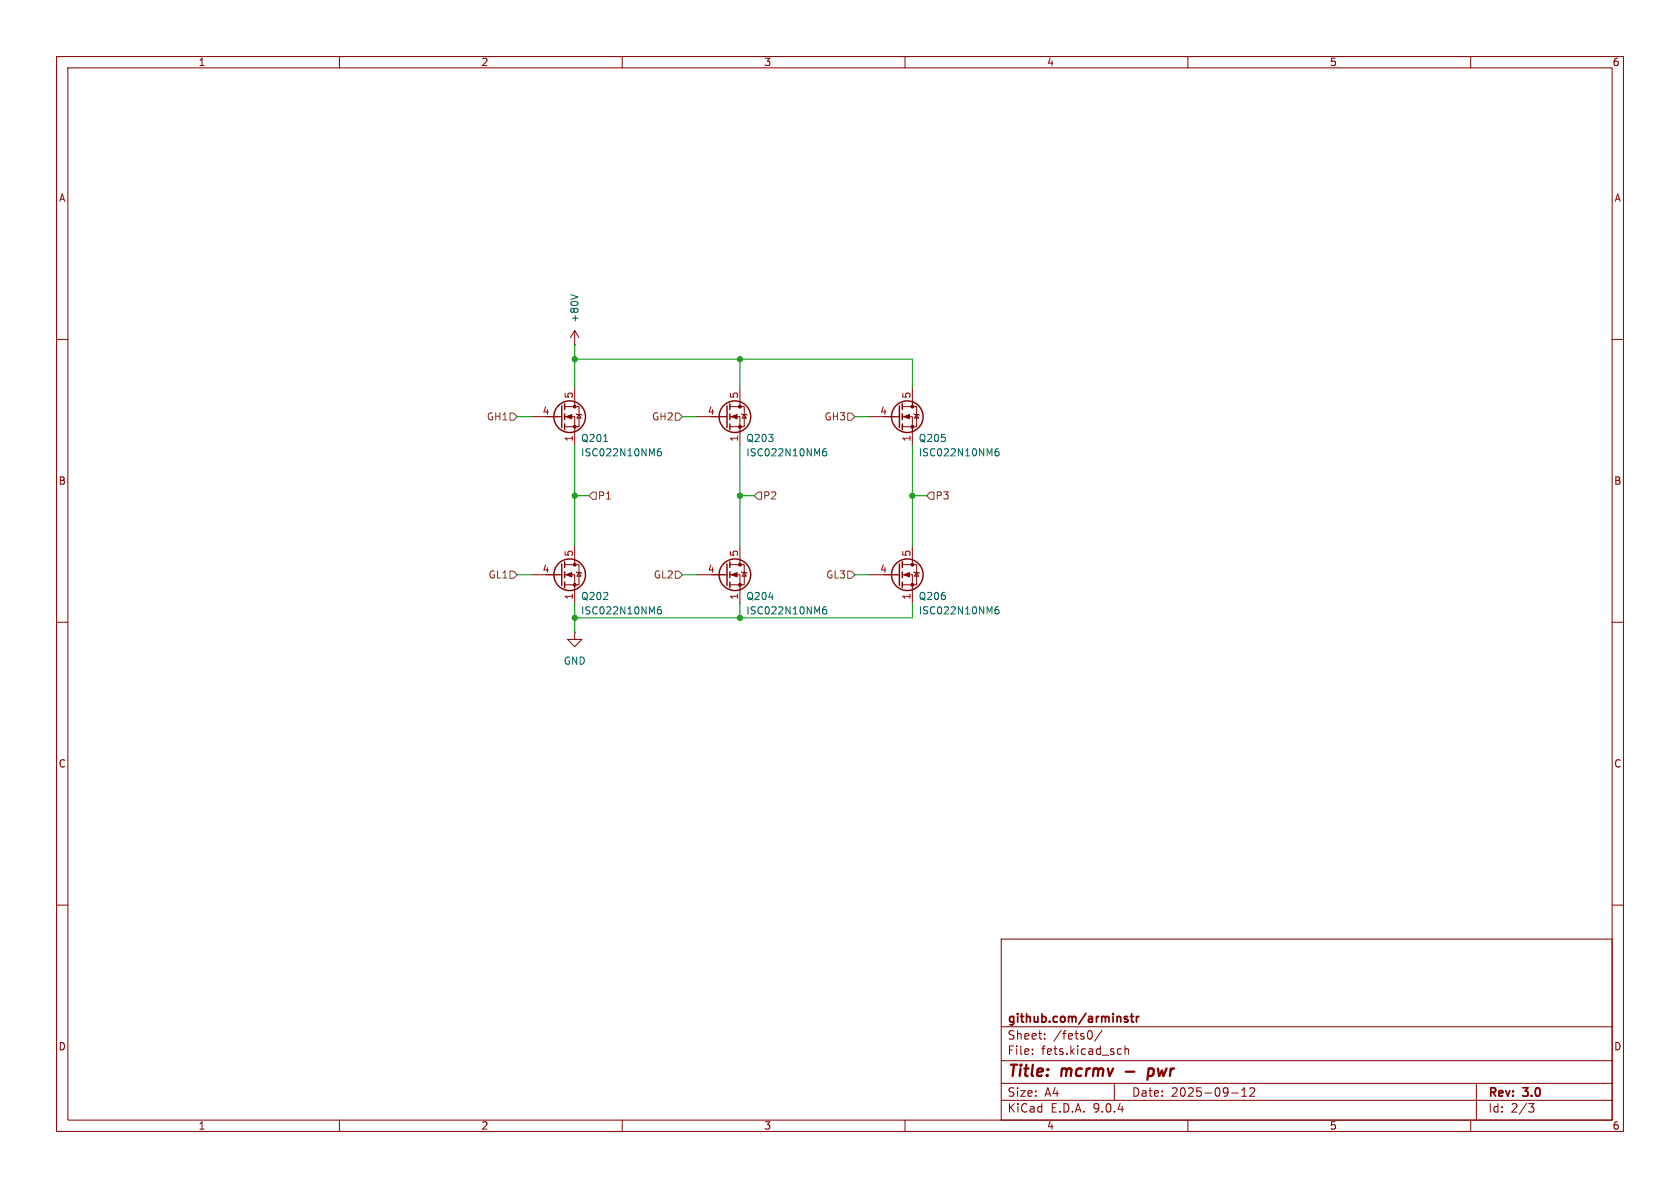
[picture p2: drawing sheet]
<svg xmlns="http://www.w3.org/2000/svg" width="297mm" height="210mm" viewBox="0 0 297 210" stroke-linecap="round" stroke-linejoin="round" font-family="sans-serif">
<g fill="none" stroke="#840000" stroke-width=".18">
<path d="M10 10h277v190h-277zM12 12h273v186h-273zM60 10v2M110 10v2M160 10v2M210 10v2M260 10v2M101.6 58.4v2.6M101.6 58.4l-.8 1.3M101.6 58.4l.8 1.3M10 60h2M94 73.7h5.3"/>
<path d="M99.8 71.9h2.6v3.5h-2.6M99.8 73.7h1.8v5M101.6 61h.1M101.6 68.6v3.3M101.9 73.2l.1 .1h.7l.2 .1M102.4 73.3l.3 .6h-.7zM123.2 73.7h5.3M129 71.9h2.6v3.5h-2.6M129 73.7h1.8v5M130.8 68.6v3.3M131.1 73.2l.1 .1h.8l.1 .1M131.6 73.3l.4 .6h-.8z"/>
<path d="M153.7 73.7h5.3M159.5 71.9h2.6v3.5h-2.6M159.5 73.7h1.8v5M161.3 68.6v3.3M161.5 73.2l.2 .1h.7l.2 .1M162.1 73.3l.3 .6h-.7zM285 60h2M99.8 99.8h2.6v3.6h-2.6M101.6 96.5v3.3M129 99.8h2.6v3.6h-2.6M130.8 96.5v3.3M159.5 99.8h2.6v3.6h-2.6"/>
<path d="M161.3 96.5v3.3M10 110h2M94 101.6h5.3M99.8 101.6h1.8v5.1M101.6 111.8v1.2h1.3l-1.3 1.3-1.3-1.3h1.3M101.6 111.8h.1M101.9 101.1l.1 .1h.7l.2 .1M102.4 101.2l.3 .7h-.7zM123.2 101.6h5.3M129 101.6h1.8v5.1M131.1 101.1l.1 .1h.8l.1 .1M131.6 101.2l.4 .7h-.8z"/>
<path d="M153.7 101.6h5.3M159.5 101.6h1.8v5.1M161.5 101.1l.2 .1h.7l.2 .1M162.1 101.2l.3 .7h-.7zM285 110h2M10 160h2M177 166h108v32h-108zM285 160h2M60 198v2M110 198v2M160 198v2M177 194.5h108"/>
<path d="M177 191.5h108M177 187.5h108M177 181.5h108M182.5 186.3v.1M182.5 185.5v.1M184.7 183.6v.1M184.7 182.8v.1M193 182.3a.81 .81 0 0 1-.4 1.4M194.8 182.1l-1.3 2M197 191.5v3M197.8 185.4l.4 .1M198.2 186.3l-.4 .1"/>
<path d="M198.9 185.5l.2-.1 .4 .1v.9M198.9 184.9v1.5M210 198v2M217.7 193.2h1.2M219.5 193.8h.9M219.5 192.7l.5-.4v1.5M221 192.4l.5-.1 .2 .1 .1 .3-.9 1.1h.9M260 198v2M261 191.5v6.5M270.2 195.1h1l-.5 .6 .4 .1 .1 .5-.3 .3h-.4"/>
</g>
<path d="M199 189.4h1.5M202.9 190.1l.2 .1 .6-.1M203.1 189l.2-.1 .5 .1M203.1 188.9l-.3 2" fill="none" stroke="#840000" stroke-width=".4"/>
<path d="M198.8 179.8h.5M199.8 179.7h.6M200.1 179.2v1.3l.3 .2M200.9 179.7v1M201.3 179.7l-.2 .1-.2 .2M198.8 180.1l.5 .2 .1 .2-.2 .2-.4-.1" fill="none" stroke="#840000" stroke-width=".3"/>
<g fill="none" stroke="#840000" stroke-width=".25">
<path d="M99.3 71.8v3.8M99.8 71.4v1M99.8 73.2v1M99.8 74.9v1M128.5 71.8v3.8M129 71.4v1M129 73.2v1M129 74.9v1M159 71.8v3.8M159.5 71.4v1M159.5 73.2v1M159.5 74.9v1"/>
<path d="M99.3 99.7v3.8M99.8 99.3v1M128.5 99.7v3.8M129 99.3v1M159 99.7v3.8M159.5 99.3v1M99.8 101.1v1M99.8 102.9v1M129 101.1v1M129 102.9v1M159.5 101.1v1M159.5 102.9v1"/>
<circle cx="100.7" cy="73.7" r="2.79"/>
<circle cx="129.9" cy="73.7" r="2.79"/>
<circle cx="160.4" cy="73.7" r="2.79"/>
<circle cx="100.7" cy="101.6" r="2.79"/>
<circle cx="129.9" cy="101.6" r="2.79"/>
<circle cx="160.4" cy="101.6" r="2.79"/>
</g>
<g fill="#840000" stroke="#840000" stroke-width=".18">
<path d="M129.3 101.6l1-.4v.8z"/>
<path d="M100.1 73.7l1-.4v.7z"/>
<path d="M129.3 73.7l1-.4v.7z"/>
<path d="M159.8 73.7l1-.4v.7z"/>
<path d="M159.8 101.6l1-.4v.8z"/>
<path d="M100.1 101.6l1-.4v.8z"/>
<circle cx="130.8" cy="99.8" r=".25"/>
<circle cx="130.8" cy="103.4" r=".25"/>
<circle cx="101.6" cy="71.9" r=".25"/>
<circle cx="101.6" cy="75.4" r=".25"/>
<circle cx="130.8" cy="71.9" r=".25"/>
<circle cx="130.8" cy="75.4" r=".25"/>
<circle cx="161.3" cy="71.9" r=".25"/>
<circle cx="161.3" cy="75.4" r=".25"/>
<circle cx="161.3" cy="99.8" r=".25"/>
<circle cx="161.3" cy="103.4" r=".25"/>
<circle cx="101.6" cy="99.8" r=".25"/>
<circle cx="101.6" cy="103.4" r=".25"/>
</g>
<path d="M100.9 52.1l1.3 .4M106.7 78h.7M116.8 79.3l-.3 .1a.86 .86 0 0 0 0 1.2l.4-.1v-.5l-.2-.2h-.2l-.3 .2M146 79.3l-.3 .1a.86 .86 0 0 0 0 1.2l.4-.1v-.5l-.2-.2h-.2l-.3 .2M176.5 79.3l-.4 .1a.86 .86 0 0 0 0 1.2l.5-.1v-.5l-.2-.2h-.3l-.2 .2M116.8 107.3h-.3a.86 .86 0 0 0 0 1.2l.4-.1v-.4l-.2-.3h-.2l-.3 .3M146 107.3h-.3a.86 .86 0 0 0 0 1.2l.4-.1v-.4l-.2-.3h-.2l-.3 .3M176.5 107.3h-.4a.86 .86 0 0 0 0 1.2l.5-.1v-.4l-.2-.3h-.3l-.2 .3" fill="none" stroke="#006464" stroke-width=".18"/>
<path d="M90.2 73h.6l.6 .7-.6 .6h-.6zM119.4 73h.6l.6 .7-.6 .6h-.6zM149.9 73h.6l.6 .7-.6 .6h-.6zM104.8 87h.6v1.3h-.6l-.7-.7zM134 87h.6v1.3h-.6l-.7-.7zM164.5 87h.6v1.3h-.6l-.7-.7zM90.2 101h.6l.6 .6-.6 .6h-.6zM119.4 101h.6l.6 .6-.6 .6h-.6zM149.9 101h.6l.6 .6-.6 .6h-.6z" fill="none" stroke="#725600" stroke-width=".18"/>
<g fill="none" stroke="#009600" stroke-width=".18">
<path d="M91.4 73.7h2.6M101.6 61v7.6M101.6 78.7v17.8M101.6 63.5h59.7v5.1M120.6 73.7h2.6M130.8 63.5v5.1M130.8 78.7v17.8M151.1 73.7h2.6M161.3 78.7v17.8M101.6 87.6h2.5M130.8 87.6h2.5M161.3 87.6h2.5"/>
<path d="M91.4 101.6h2.6M101.6 106.7v5.1M120.6 101.6h2.6M130.8 106.7v2.5M151.1 101.6h2.6M161.3 106.7v2.5h-59.7"/>
</g>
<g fill="#009600" stroke="#009600" stroke-width=".18">
<circle cx="130.8" cy="87.6" r=".46"/>
<circle cx="101.6" cy="109.2" r=".46"/>
<circle cx="101.6" cy="63.5" r=".46"/>
<circle cx="130.8" cy="63.5" r=".46"/>
<circle cx="101.6" cy="87.6" r=".46"/>
<circle cx="161.3" cy="87.6" r=".46"/>
<circle cx="130.8" cy="109.2" r=".46"/>
</g>
<g font-size="2.8" fill="#840000">
<text x="178" y="190.9">Title:</text>
<text x="187.7" y="190.9">mcrmv</text>
<text x="204.6" y="190.9">pwr</text>
</g>
<g font-size="2.1" fill="#840000">
<text x="178" y="184">Sheet:</text>
<text x="178" y="181.2">github.com/arminstr</text>
<text x="186.2" y="184">/fets0/</text>
<text x="178" y="186.7">File:</text>
<text x="184.1" y="186.7">fets.kicad_sch</text>
<text x="178" y="196.9">KiCad</text>
<text x="178" y="194.1">Size:</text>
<text x="184.7" y="194.1">A4</text>
<text x="185.7" y="196.9">E.D.A.</text>
<text x="193.3" y="196.9">9.0.4</text>
<text x="200" y="194.1">Date:</text>
<text x="207" y="194.1">2025-09-12</text>
<text x="263" y="194.3">Rev:</text>
<text x="263" y="196.9">Id:</text>
<text x="267.1" y="196.9">2/3</text>
<text x="269.4" y="194.3">3.0</text>
</g>
<g font-size="1.8" fill="#840000">
<text x="35" y="11.9">1</text>
<text x="85" y="11.9">2</text>
<text x="135" y="11.9">3</text>
<text x="185" y="11.9">4</text>
<text x="235" y="11.9">5</text>
<text x="285" y="11.9">6</text>
<text x="10.3" y="35.9">A</text>
<text x="285.3" y="35.9">A</text>
<text x="10.3" y="85.9">B</text>
<text x="285.3" y="85.9">B</text>
<text x="10.3" y="135.9">C</text>
<text x="285.3" y="135.9">C</text>
<text x="10.3" y="185.9">D</text>
<text x="285.3" y="185.9">D</text>
<text x="35" y="199.9">1</text>
<text x="85" y="199.9">2</text>
<text x="135" y="199.9">3</text>
<text x="185" y="199.9">4</text>
<text x="235" y="199.9">5</text>
<text x="285" y="199.9">6</text>
</g>
<g font-size="1.8" fill="#006464">
<text x="102.5" y="57.1" transform="rotate(-90 102.5 57.1)">+80V</text>
<text x="102.6" y="80.9">ISC022N10NM6</text>
<text x="102.6" y="78.3">Q201</text>
<text x="131.8" y="80.9">ISC022N10NM6</text>
<text x="131.8" y="78.3">Q203</text>
<text x="162.3" y="80.9">ISC022N10NM6</text>
<text x="162.3" y="78.3">Q205</text>
<text x="102.6" y="106.3">Q202</text>
<text x="131.8" y="106.3">Q204</text>
<text x="162.3" y="106.3">Q206</text>
<text x="102.6" y="108.8">ISC022N10NM6</text>
<text x="131.8" y="108.8">ISC022N10NM6</text>
<text x="162.3" y="108.8">ISC022N10NM6</text>
<text x="99.6" y="117.7">GND</text>
</g>
<g font-size="1.8" fill="#a90000">
<text x="101.3" y="70.6" transform="rotate(-90 101.3 70.6)">5</text>
<text x="130.6" y="70.6" transform="rotate(-90 130.6 70.6)">5</text>
<text x="161" y="70.6" transform="rotate(-90 161 70.6)">5</text>
<text x="95.8" y="73.4">4</text>
<text x="125" y="73.4">4</text>
<text x="155.5" y="73.4">4</text>
<text x="101.3" y="78.2" transform="rotate(-90 101.3 78.2)">1</text>
<text x="130.6" y="78.2" transform="rotate(-90 130.6 78.2)">1</text>
<text x="161" y="78.2" transform="rotate(-90 161 78.2)">1</text>
<text x="95.8" y="101.3">4</text>
<text x="101.3" y="98.5" transform="rotate(-90 101.3 98.5)">5</text>
<text x="125" y="101.3">4</text>
<text x="130.6" y="98.5" transform="rotate(-90 130.6 98.5)">5</text>
<text x="155.5" y="101.3">4</text>
<text x="161" y="98.5" transform="rotate(-90 161 98.5)">5</text>
<text x="101.3" y="106.1" transform="rotate(-90 101.3 106.1)">1</text>
<text x="130.6" y="106.1" transform="rotate(-90 130.6 106.1)">1</text>
<text x="161" y="106.1" transform="rotate(-90 161 106.1)">1</text>
</g>
<g font-size="1.8" fill="#725600">
<text x="86" y="74.5">GH1</text>
<text x="115.2" y="74.5">GH2</text>
<text x="145.7" y="74.5">GH3</text>
<text x="105.6" y="88.5">P1</text>
<text x="134.8" y="88.5">P2</text>
<text x="165.3" y="88.5">P3</text>
<text x="86.3" y="102.5">GL1</text>
<text x="115.5" y="102.5">GL2</text>
<text x="146" y="102.5">GL3</text>
</g>
</svg>
